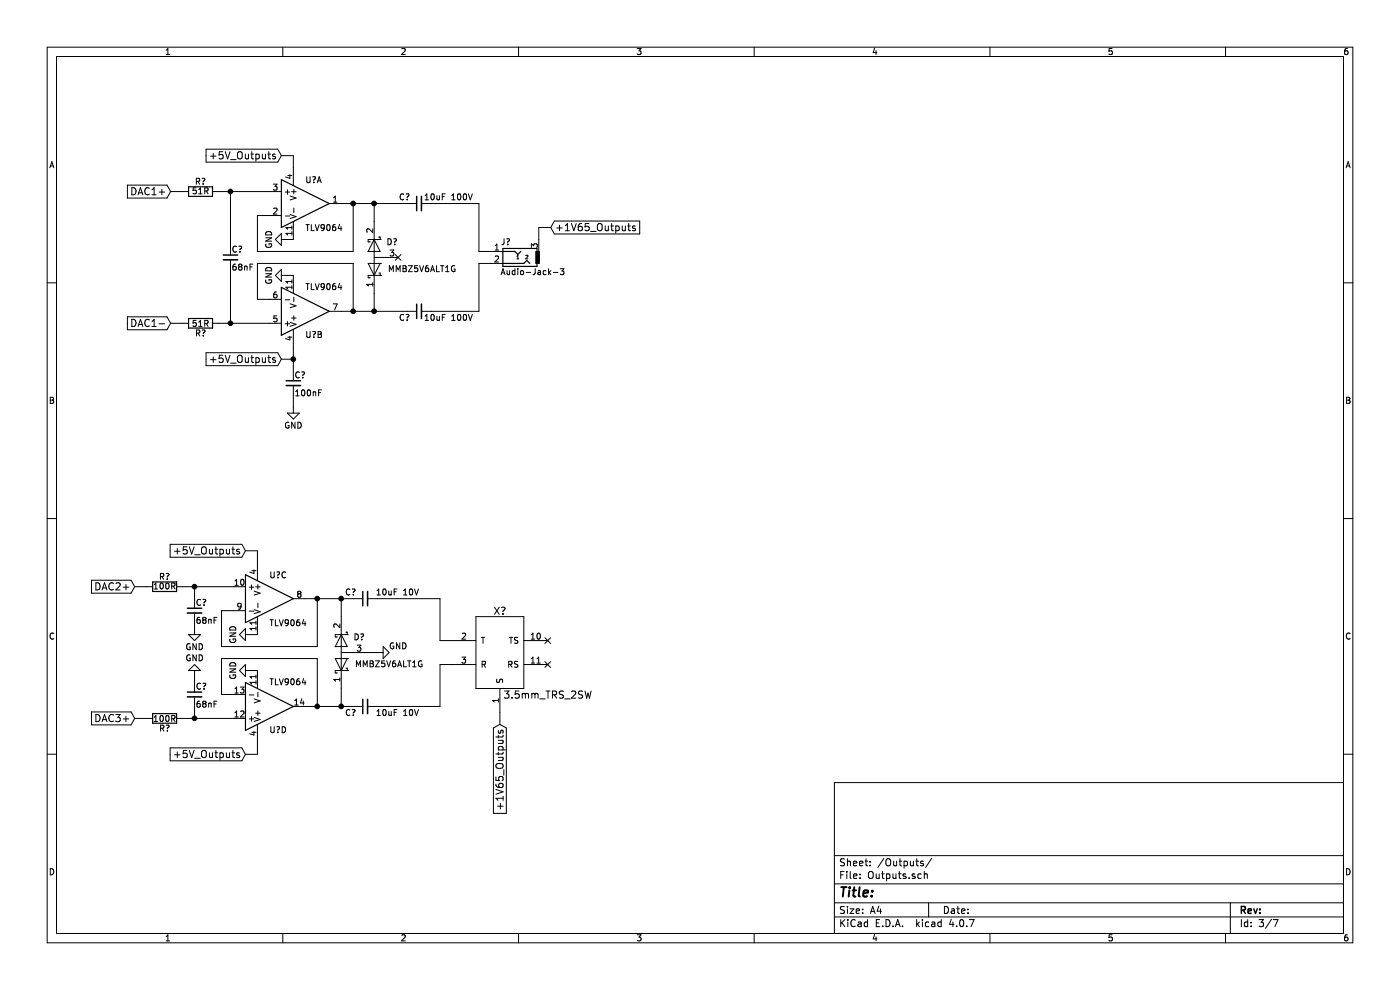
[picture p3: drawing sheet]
EESchema Schematic File Version 2
LIBS:power
LIBS:device
LIBS:switches
LIBS:relays
LIBS:motors
LIBS:transistors
LIBS:conn
LIBS:linear
LIBS:regul
LIBS:74xx
LIBS:cmos4000
LIBS:adc-dac
LIBS:memory
LIBS:xilinx
LIBS:microcontrollers
LIBS:dsp
LIBS:microchip
LIBS:analog_switches
LIBS:motorola
LIBS:texas
LIBS:intel
LIBS:audio
LIBS:interface
LIBS:digital-audio
LIBS:philips
LIBS:display
LIBS:cypress
LIBS:siliconi
LIBS:opto
LIBS:atmel
LIBS:contrib
LIBS:valves
LIBS:BOOST
LIBS:BUCK
LIBS:CODEC
LIBS:CONNECTOR
LIBS:EMI_GASKET
LIBS:LDO
LIBS:LED
LIBS:POWER_SW
LIBS:SDRAM
LIBS:STM32
LIBS:TVS_ARRAY
LIBS:LOGIC
LIBS:BATTERY
LIBS:DISCRETE
LIBS:ELECTROMECH
LIBS:WIFI
LIBS:Audio board-cache
EELAYER 25 0
EELAYER END
$Descr A4 11693 8268
encoding utf-8
Sheet 3 7
Title ""
Date ""
Rev ""
Comp ""
Comment1 ""
Comment2 ""
Comment3 ""
Comment4 ""
$EndDescr
$Comp
L MCP6004 U?
U 1 1
P 2550 1700
F 0 "U?" H 2550 1900 50  0000 L CNN
F 1 "TLV9064" H 2550 1500 50  0000 L CNN
F 2 "" H 2500 1800 50  0001 C CNN
F 3 "" H 2600 1900 50  0001 C CNN
	1    2550 1700
	1    0    0    -1  
$EndComp
$Comp
L MCP6004 U?
U 2 1
P 2550 2600
F 0 "U?" H 2550 2800 50  0000 L CNN
F 1 "TLV9064" H 2550 2400 50  0000 L CNN
F 2 "" H 2500 2700 50  0001 C CNN
F 3 "" H 2600 2800 50  0001 C CNN
	2    2550 2600
	1    0    0    1   
$EndComp
$Comp
L MCP6004 U?
U 3 1
P 2250 5000
F 0 "U?" H 2250 5200 50  0000 L CNN
F 1 "TLV9064" H 2250 4800 50  0000 L CNN
F 2 "" H 2200 5100 50  0001 C CNN
F 3 "" H 2300 5200 50  0001 C CNN
	3    2250 5000
	1    0    0    -1  
$EndComp
$Comp
L MCP6004 U?
U 4 1
P 2250 5900
F 0 "U?" H 2250 6100 50  0000 L CNN
F 1 "TLV9064" H 2250 5700 50  0000 L CNN
F 2 "" H 2200 6000 50  0001 C CNN
F 3 "" H 2300 6100 50  0001 C CNN
	4    2250 5900
	1    0    0    1   
$EndComp
$Comp
L R R?
U 1 1
P 1675 1600
F 0 "R?" V 1755 1600 50  0000 C CNN
F 1 "51R" V 1675 1600 50  0000 C CNN
F 2 "" V 1605 1600 50  0001 C CNN
F 3 "" H 1675 1600 50  0001 C CNN
	1    1675 1600
	0    -1   -1   0   
$EndComp
$Comp
L C_Small C?
U 1 1
P 1925 2150
F 0 "C?" H 1935 2220 50  0000 L CNN
F 1 "68nF" H 1935 2070 50  0000 L CNN
F 2 "" H 1925 2150 50  0001 C CNN
F 3 "" H 1925 2150 50  0001 C CNN
	1    1925 2150
	1    0    0    -1  
$EndComp
$Comp
L GND #PWR?
U 1 1
P 2400 2000
F 0 "#PWR?" H 2400 1750 50  0001 C CNN
F 1 "GND" H 2400 1850 50  0000 C CNN
F 2 "" H 2400 2000 50  0001 C CNN
F 3 "" H 2400 2000 50  0001 C CNN
	1    2400 2000
	0    1    1    0   
$EndComp
Wire Wire Line
	2400 2000 2450 2000
Wire Wire Line
	2850 1700 3400 1700
Wire Wire Line
	2950 1700 2950 2100
Wire Wire Line
	2950 2100 2150 2100
Wire Wire Line
	2150 2100 2150 1800
Wire Wire Line
	2150 1800 2250 1800
$Comp
L GND #PWR?
U 1 1
P 2400 2300
F 0 "#PWR?" H 2400 2050 50  0001 C CNN
F 1 "GND" H 2400 2150 50  0000 C CNN
F 2 "" H 2400 2300 50  0001 C CNN
F 3 "" H 2400 2300 50  0001 C CNN
	1    2400 2300
	0    1    1    0   
$EndComp
Wire Wire Line
	2400 2300 2450 2300
Wire Wire Line
	2150 2200 2950 2200
Wire Wire Line
	2950 2200 2950 2600
Wire Wire Line
	2850 2600 3400 2600
Wire Wire Line
	2250 2500 2150 2500
Wire Wire Line
	2150 2500 2150 2200
Wire Wire Line
	1925 1600 1925 2050
Wire Wire Line
	1825 1600 2250 1600
Wire Wire Line
	1925 2250 1925 2700
Wire Wire Line
	1825 2700 2250 2700
$Comp
L R R?
U 1 1
P 1675 2700
F 0 "R?" V 1755 2700 50  0000 C CNN
F 1 "51R" V 1675 2700 50  0000 C CNN
F 2 "" V 1605 2700 50  0001 C CNN
F 3 "" H 1675 2700 50  0001 C CNN
	1    1675 2700
	0    1    1    0   
$EndComp
Text GLabel 1425 1600 0    60   Input ~ 0
DAC1+
Wire Wire Line
	1425 1600 1525 1600
Connection ~ 1925 1600
Text GLabel 1425 2700 0    60   Input ~ 0
DAC1-
Wire Wire Line
	1425 2700 1525 2700
Connection ~ 1925 2700
Text GLabel 2350 1300 0    60   Input ~ 0
+5V_Outputs
Wire Wire Line
	2350 1300 2450 1300
Wire Wire Line
	2450 1300 2450 1400
Text GLabel 2350 3000 0    60   Input ~ 0
+5V_Outputs
Wire Wire Line
	2350 3000 2450 3000
Wire Wire Line
	2450 2900 2450 3100
$Comp
L C_Small C?
U 1 1
P 3500 2600
F 0 "C?" V 3550 2675 50  0000 L CNN
F 1 "10uF 100V" V 3550 2150 50  0000 L CNN
F 2 "" H 3500 2600 50  0001 C CNN
F 3 "" H 3500 2600 50  0001 C CNN
	1    3500 2600
	0    -1   1    0   
$EndComp
$Comp
L D_Schottky_x2_ACom_KKA D?
U 1 1
P 3125 2150
F 0 "D?" V 3250 2000 50  0000 C CNN
F 1 "MMBZ5V6ALT1G" V 3025 1750 50  0000 C CNN
F 2 "" H 3125 2150 50  0001 C CNN
F 3 "" H 3125 2150 50  0001 C CNN
	1    3125 2150
	0    -1   -1   0   
$EndComp
NoConn ~ 3325 2150
Wire Wire Line
	3125 2600 3125 2450
Connection ~ 2950 1700
Wire Wire Line
	3125 1850 3125 1700
Connection ~ 3125 1700
Connection ~ 3125 2600
Connection ~ 2950 2600
$Comp
L C_Small C?
U 1 1
P 3500 1700
F 0 "C?" V 3550 1775 50  0000 L CNN
F 1 "10uF 100V" V 3550 1250 50  0000 L CNN
F 2 "" H 3500 1700 50  0001 C CNN
F 3 "" H 3500 1700 50  0001 C CNN
	1    3500 1700
	0    -1   -1   0   
$EndComp
$Comp
L Audio-Jack-3 J?
U 1 1
P 4300 2100
F 0 "J?" H 4375 2025 50  0000 C CNN
F 1 "Audio-Jack-3" H 4150 2275 50  0000 C CNN
F 2 "" H 4550 2200 50  0001 C CNN
F 3 "" H 4550 2200 50  0001 C CNN
	1    4300 2100
	-1   0    0    1   
$EndComp
Wire Wire Line
	4100 2200 4000 2200
Wire Wire Line
	4000 2200 4000 2600
Wire Wire Line
	4000 2600 3600 2600
Wire Wire Line
	4100 2100 4000 2100
Wire Wire Line
	4000 2100 4000 1700
Wire Wire Line
	4000 1700 3600 1700
Text GLabel 4600 1900 2    60   Input ~ 0
+1V65_Outputs
Wire Wire Line
	4500 2000 4500 1900
Wire Wire Line
	4500 1900 4600 1900
$Comp
L GND #PWR?
U 1 1
P 2100 5300
F 0 "#PWR?" H 2100 5050 50  0001 C CNN
F 1 "GND" H 2100 5150 50  0000 C CNN
F 2 "" H 2100 5300 50  0001 C CNN
F 3 "" H 2100 5300 50  0001 C CNN
	1    2100 5300
	0    1    1    0   
$EndComp
$Comp
L GND #PWR?
U 1 1
P 2100 5600
F 0 "#PWR?" H 2100 5350 50  0001 C CNN
F 1 "GND" H 2100 5450 50  0000 C CNN
F 2 "" H 2100 5600 50  0001 C CNN
F 3 "" H 2100 5600 50  0001 C CNN
	1    2100 5600
	0    1    1    0   
$EndComp
Wire Wire Line
	2100 5600 2150 5600
Wire Wire Line
	2100 5300 2150 5300
Wire Wire Line
	1950 5800 1850 5800
Wire Wire Line
	1850 5800 1850 5500
Wire Wire Line
	1850 5500 2650 5500
Wire Wire Line
	2650 5500 2650 5900
Wire Wire Line
	2550 5900 2950 5900
Wire Wire Line
	1950 5100 1850 5100
Wire Wire Line
	1850 5100 1850 5400
Wire Wire Line
	1850 5400 2650 5400
Wire Wire Line
	2650 5400 2650 5000
Wire Wire Line
	2550 5000 2950 5000
Text GLabel 2050 4600 0    60   Input ~ 0
+5V_Outputs
Text GLabel 2050 6300 0    60   Input ~ 0
+5V_Outputs
Wire Wire Line
	2050 6300 2150 6300
Wire Wire Line
	2150 6300 2150 6200
Wire Wire Line
	2050 4600 2150 4600
Wire Wire Line
	2150 4600 2150 4700
$Comp
L C_Small C?
U 1 1
P 2450 3200
F 0 "C?" H 2460 3270 50  0000 L CNN
F 1 "100nF" H 2460 3120 50  0000 L CNN
F 2 "" H 2450 3200 50  0001 C CNN
F 3 "" H 2450 3200 50  0001 C CNN
	1    2450 3200
	1    0    0    -1  
$EndComp
Connection ~ 2450 3000
$Comp
L GND #PWR?
U 1 1
P 2450 3400
F 0 "#PWR?" H 2450 3150 50  0001 C CNN
F 1 "GND" H 2450 3250 50  0000 C CNN
F 2 "" H 2450 3400 50  0001 C CNN
F 3 "" H 2450 3400 50  0001 C CNN
	1    2450 3400
	1    0    0    -1  
$EndComp
Wire Wire Line
	2450 3300 2450 3400
$Comp
L C_Small C?
U 1 1
P 1625 5100
F 0 "C?" H 1635 5170 50  0000 L CNN
F 1 "68nF" H 1635 5020 50  0000 L CNN
F 2 "" H 1625 5100 50  0001 C CNN
F 3 "" H 1625 5100 50  0001 C CNN
	1    1625 5100
	1    0    0    -1  
$EndComp
Wire Wire Line
	1625 5000 1625 4900
Wire Wire Line
	1525 4900 1950 4900
$Comp
L C_Small C?
U 1 1
P 1625 5800
F 0 "C?" H 1635 5870 50  0000 L CNN
F 1 "68nF" H 1635 5720 50  0000 L CNN
F 2 "" H 1625 5800 50  0001 C CNN
F 3 "" H 1625 5800 50  0001 C CNN
	1    1625 5800
	1    0    0    -1  
$EndComp
Wire Wire Line
	1525 6000 1950 6000
Wire Wire Line
	1625 6000 1625 5900
$Comp
L GND #PWR?
U 1 1
P 1625 5250
F 0 "#PWR?" H 1625 5000 50  0001 C CNN
F 1 "GND" H 1625 5100 50  0000 C CNN
F 2 "" H 1625 5250 50  0001 C CNN
F 3 "" H 1625 5250 50  0001 C CNN
	1    1625 5250
	1    0    0    -1  
$EndComp
$Comp
L GND #PWR?
U 1 1
P 1625 5650
F 0 "#PWR?" H 1625 5400 50  0001 C CNN
F 1 "GND" H 1625 5500 50  0000 C CNN
F 2 "" H 1625 5650 50  0001 C CNN
F 3 "" H 1625 5650 50  0001 C CNN
	1    1625 5650
	-1   0    0    1   
$EndComp
Wire Wire Line
	1625 5200 1625 5250
Wire Wire Line
	1625 5700 1625 5650
$Comp
L R R?
U 1 1
P 1375 4900
F 0 "R?" V 1455 4900 50  0000 C CNN
F 1 "100R" V 1375 4900 50  0000 C CNN
F 2 "" V 1305 4900 50  0001 C CNN
F 3 "" H 1375 4900 50  0001 C CNN
	1    1375 4900
	0    -1   -1   0   
$EndComp
$Comp
L R R?
U 1 1
P 1375 6000
F 0 "R?" V 1455 6000 50  0000 C CNN
F 1 "100R" V 1375 6000 50  0000 C CNN
F 2 "" V 1305 6000 50  0001 C CNN
F 3 "" H 1375 6000 50  0001 C CNN
	1    1375 6000
	0    1    1    0   
$EndComp
Connection ~ 1625 6000
Connection ~ 1625 4900
Text GLabel 1125 4900 0    60   Input ~ 0
DAC2+
Text GLabel 1125 6000 0    60   Input ~ 0
DAC3+
Wire Wire Line
	1125 6000 1225 6000
Wire Wire Line
	1125 4900 1225 4900
$Comp
L D_Schottky_x2_ACom_KKA D?
U 1 1
P 2850 5450
F 0 "D?" V 2975 5300 50  0000 C CNN
F 1 "MMBZ5V6ALT1G" V 2750 5050 50  0000 C CNN
F 2 "" H 2850 5450 50  0001 C CNN
F 3 "" H 2850 5450 50  0001 C CNN
	1    2850 5450
	0    -1   -1   0   
$EndComp
Wire Wire Line
	2850 5000 2850 5150
Connection ~ 2650 5000
Wire Wire Line
	2850 5900 2850 5750
Connection ~ 2650 5900
$Comp
L GND #PWR?
U 1 1
P 3150 5450
F 0 "#PWR?" H 3150 5200 50  0001 C CNN
F 1 "GND" V 3200 5275 50  0000 C CNN
F 2 "" H 3150 5450 50  0001 C CNN
F 3 "" H 3150 5450 50  0001 C CNN
	1    3150 5450
	0    -1   -1   0   
$EndComp
Wire Wire Line
	3050 5450 3150 5450
$Comp
L C_Small C?
U 1 1
P 3050 5000
F 0 "C?" V 3100 5075 50  0000 L CNN
F 1 "10uF 10V" V 3100 4550 50  0000 L CNN
F 2 "" H 3050 5000 50  0001 C CNN
F 3 "" H 3050 5000 50  0001 C CNN
	1    3050 5000
	0    -1   -1   0   
$EndComp
$Comp
L C_Small C?
U 1 1
P 3050 5900
F 0 "C?" V 3100 5975 50  0000 L CNN
F 1 "10uF 10V" V 3100 5450 50  0000 L CNN
F 2 "" H 3050 5900 50  0001 C CNN
F 3 "" H 3050 5900 50  0001 C CNN
	1    3050 5900
	0    -1   1    0   
$EndComp
Connection ~ 2850 5900
Connection ~ 2850 5000
$Comp
L 3.5mm_TRS_2SW X?
U 1 1
P 4175 5450
F 0 "X?" H 4175 5800 60  0000 C CNN
F 1 "3.5mm_TRS_2SW" H 4575 5100 60  0000 C CNN
F 2 "" H 3975 5450 60  0001 C CNN
F 3 "" H 3975 5450 60  0001 C CNN
	1    4175 5450
	1    0    0    -1  
$EndComp
Wire Wire Line
	3775 5550 3675 5550
Wire Wire Line
	3675 5550 3675 5900
Wire Wire Line
	3675 5900 3150 5900
Wire Wire Line
	3775 5350 3675 5350
Wire Wire Line
	3675 5350 3675 5000
Wire Wire Line
	3675 5000 3150 5000
Text GLabel 4175 6050 3    60   Input ~ 0
+1V65_Outputs
Wire Wire Line
	4175 5950 4175 6050
NoConn ~ 4575 5350
NoConn ~ 4575 5550
$EndSCHEMATC
